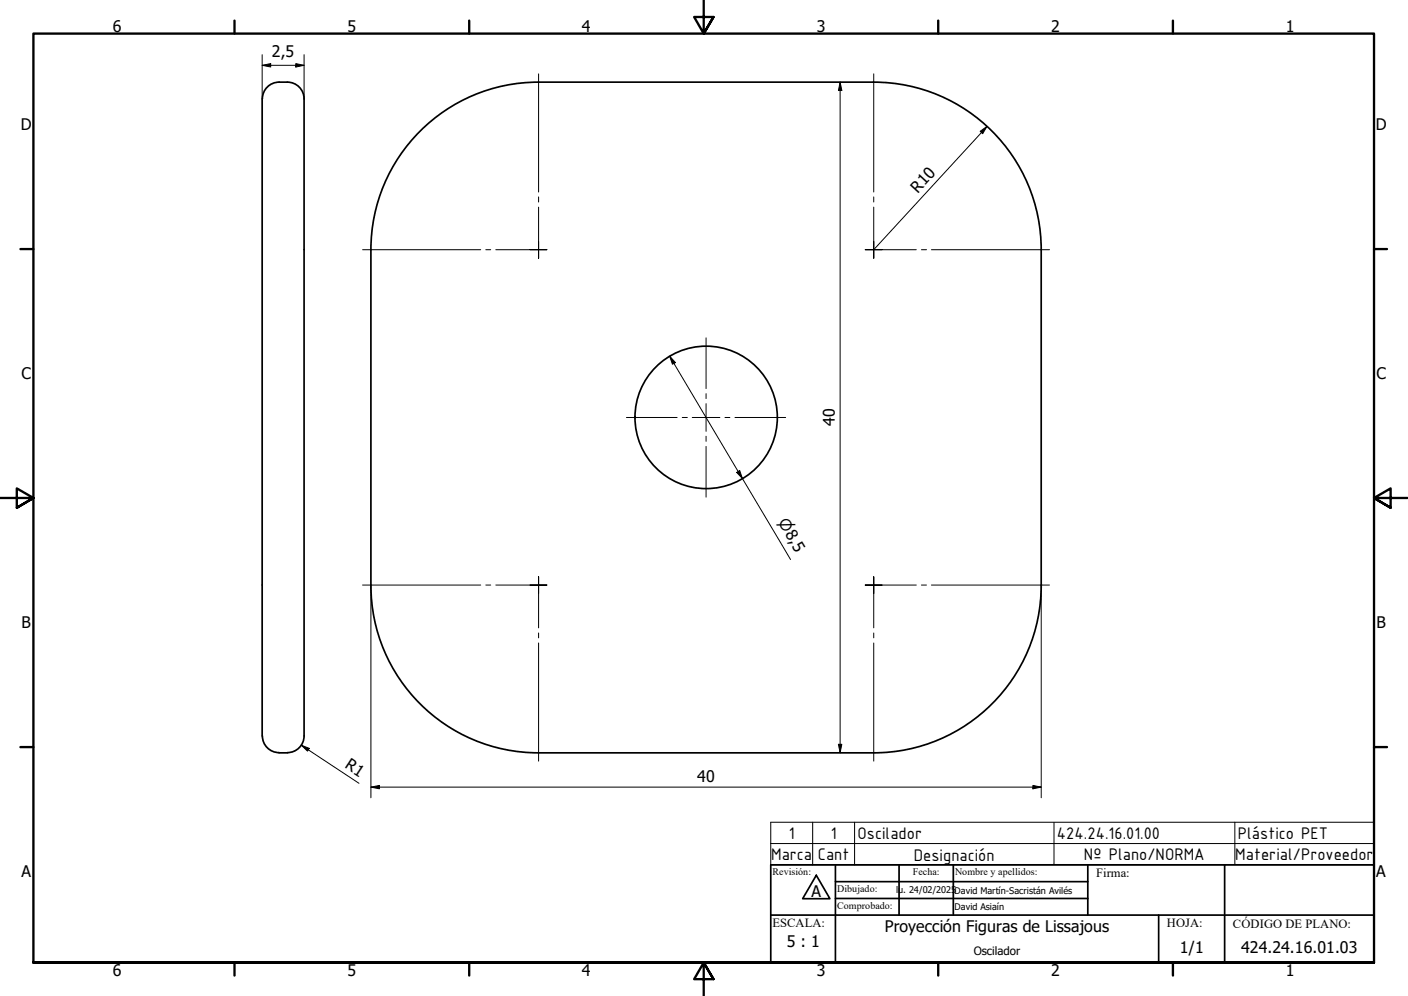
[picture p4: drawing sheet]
<svg xmlns="http://www.w3.org/2000/svg" width="420mm" height="297mm" viewBox="0 0 420 297" stroke-linecap="round" stroke-linejoin="round" font-family="sans-serif">
<!-- layer: Visible (ISO) -->
<g fill="none" stroke="#000" stroke-width=".51">
<path d="M78.2 29.5v190M78.3 29.5a5 5 0 0 1 5-5 7.2 7.2 0 0 1 5.7 1.2 5 5 0 0 1 1.7 3.8M90.7 29.5v190a5 5 0 0 1-4.9 5M110.7 74.5a50 50 0 0 1 50-50h100a50 50 0 0 1 50 50M110.7 74.5v100a50 50 0 0 0 50 50h100M310.7 74.5v100a50 50 0 0 1-50 50M78.3 219.5a5 5 0 0 0 5 5M83.2 224.5h2.6"/>
<circle cx="210.7" cy="124.5" r="21.2"/>
</g>
<path d="M230 251.6h180v-6.4h-180v12.7h180v-6.3M242.5 245.2v12.7M255 245.2v12.7M314.5 245.2v12.7M368.5 245.2v12.7" fill="none" stroke="#000" stroke-width=".3"/>
<!-- layer: Borde (ISO) -->
<g fill="none" stroke="#000" stroke-width=".7">
<path d="M70 6.1v3.9M140 6.1v3.9M210 0v10l-2.9-4.9h5.8l-2.9 4.9 2.9-4.9M280 6.1v3.9M350 6.1v3.9M6.1 74.3h3.9M410 74.3h3.9M0 148.5h10l-5-2.8v5.7l5-2.9-5 2.9M420 148.5h-10l5-2.8v5.7l-5-2.9 5 2.9M6.1 222.8h3.9M410 222.8h3.9M10 287.1v-277.1h400v277.1h-400h400"/>
<path d="M70 287.1v3.8M140 287.1v3.8M212.9 292l-2.9-4.9 2.9 4.9h-5.8l2.9-4.9v9.9M280 287.1v3.8M350 287.1v3.8"/>
</g>
<path d="M230 257.9h180v29.2h-180zM249.3 257.9v29.2M268.3 257.9v15M284.5 257.9v15M324.6 257.9v15M365.4 257.9v29.2M410 250.4v.5M230 272.9h180M243.6 261l4 7h-8.1zM249.3 262.9h75.3M249.3 268h75.3M345.8 272.9v14.2" fill="none" stroke="#000" stroke-width=".51"/>
<!-- layer: Cota (ISO) -->
<g fill="none" stroke="#000" stroke-width=".3">
<path d="M78.2 19.5l2.6-.5v1zM78.2 19.5h12.5M78.2 16.3v13.2M88.3 19l2.4 .5-2.4 .5zM90.7 16.3v13.2M250.7 24.5l.5 2.5h-1zM250.7 24.5v200M292.5 39.2l2-1.5-1.3 2.2zM294.5 37.7l-33.8 36.8M199.8 106.2l1.7 1.9-.8 .5zM199.8 106.2l36.1 60.7M219.8 140.9l.9-.6 .9 2.4z"/>
<path d="M110.7 174.6v63.3M310.7 174.6v63.3M89.9 222.2l2.4 1-.5 .8zM89.9 222.2l17.2 11.4M110.7 234.7l2.5-.5v1.1zM110.7 234.7h200M250.2 222h1l-.5 2.5zM308.2 234.2l2.5 .5-2.5 .6z"/>
</g>
<path d="M78.2 19.5l2.6-.5v1zM88.3 19l2.4 .5-2.4 .5zM250.7 24.5l.5 2.5h-1zM292.5 39.2l2-1.5-1.3 2.2zM199.8 106.2l1.7 1.9-.8 .5zM219.8 140.9l.9-.6 .9 2.4zM89.9 222.2l2.4 1-.5 .8zM110.7 234.7l2.5-.5v1.1zM250.2 222h1l-.5 2.5zM308.2 234.2l2.5 .5-2.5 .6z" fill="#000"/>
<!-- layer: Marca de centro (ISO) -->
<g fill="none" stroke="#000" stroke-width=".3">
<path d="M160.7 22v35.3M260.7 22v35.3M160.7 58.7v1.5M260.7 58.7v1.5M108.2 74.5h35.2M145 74.5h1.4M148 74.5h12.7h-2.5M160.7 61.8v12.7v-2.5M160.7 77v-2.5v2.5M163.2 74.5h-2.5h2.5M258.2 74.5h2.5h-2.5M260.7 61.8v12.7v-2.5"/>
<path d="M260.7 77v-2.5v2.5M263.2 74.5h-2.5h12.7M275 74.5h1.5M277.9 74.5h35.3M210.7 100.8v15.1M210.7 117.4v1.5M186.9 124.5h15.2M203.6 124.5h1.5M206.6 124.5h8.2M210.7 120.4v8.2M210.7 130.1v1.5M210.7 133.1v15.2"/>
<path d="M216.3 124.5h1.5M219.3 124.5h15.1M108.2 174.5h35.2M145 174.5h1.4M148 174.5h12.7h-2.5M160.7 172v2.5v-2.5M160.7 177v-2.5v12.7M163.2 174.5h-2.5h2.5M258.2 174.5h2.5h-2.5M260.7 172v2.5v-2.5M260.7 177v-2.5v12.7M263.2 174.5h-2.5h12.7"/>
<path d="M275 174.5h1.5M277.9 174.5h35.3M160.7 188.8v1.4M160.7 191.8v35.2M260.7 188.8v1.4M260.7 191.8v35.2"/>
</g>
<g font-size="5.4">
<text x="235.4" y="250.2">1</text>
<text x="247.9" y="250.2">1</text>
<text x="255.9" y="250.2">Oscilador</text>
<text x="315.4" y="250.2">424.24.16.01.00</text>
<text x="369.4" y="250.3">Plástico PET</text>
<text x="230.1" y="256.5">Marca</text>
<text x="244" y="256.5">Cant</text>
<text x="272.7" y="256.7">Designación</text>
<text x="323.5" y="256.5">Nº Plano/NORMA</text>
<text x="368.6" y="256.5">Material/Proveedor</text>
</g>
<g font-size="4.8">
<text x="33.7" y="9.6">6</text>
<text x="103.7" y="9.6">5</text>
<text x="173.7" y="9.6">4</text>
<text x="243.7" y="9.6">3</text>
<text x="313.7" y="9.6">2</text>
<text x="383.7" y="9.6">1</text>
<text x="81.2" y="17.1">2,5</text>
<text x="6.2" y="38.9">D</text>
<text x="410.5" y="38.9">D</text>
<text x="273.9" y="57.8" transform="rotate(-47 273.9 57.8)">R10</text>
<text x="6.4" y="113.1">C</text>
<text x="410.7" y="113.1">C</text>
<text x="249.1" y="127.1" transform="rotate(-90 249.1 127.1)">40</text>
<text x="6.4" y="187.4">B</text>
<text x="410.7" y="187.4">B</text>
<text x="102.7" y="228.8" transform="rotate(33 102.7 228.8)">R1</text>
<text x="208.1" y="233.2">40</text>
<text x="6.4" y="261.7">A</text>
<text x="410.7" y="261.7">A</text>
<text x="242.1" y="267.4">A</text>
<text x="264" y="277.9">Proyección Figuras de Lissajous</text>
<text x="234.8" y="282.4">5 : 1</text>
<text x="352.1" y="284.3">1/1</text>
<text x="370.4" y="284.3">424.24.16.01.03</text>
<text x="33.7" y="290.9">6</text>
<text x="103.7" y="290.9">5</text>
<text x="173.7" y="290.9">4</text>
<text x="243.7" y="290.9">3</text>
<text x="313.7" y="290.9">2</text>
<text x="383.7" y="290.9">1</text>
</g>
<text font-size="4.6" x="232.2" y="155.8" transform="rotate(59 232.2 155.8)">⌀8,5</text>
<g font-size="3.7">
<text x="327.1" y="261.5">Firma:</text>
<text x="230.5" y="276.5">ESCALA:</text>
<text x="348.2" y="276.5">HOJA:</text>
<text x="367.9" y="276.8">CÓDIGO DE PLANO:</text>
</g>
<text font-size="3.4" x="290.6" y="284.8">Oscilador</text>
<g font-size="3">
<text x="230.5" y="261">Revisión:</text>
<text x="272.4" y="261">Fecha:</text>
<text x="285" y="261">Nombre y apellidos:</text>
<text x="249.8" y="266.1">Dibujado:</text>
<text x="249.8" y="271">Comprobado:</text>
</g>
<g font-size="2.7">
<text x="267.4" y="266.2">lu. 24/02/2025David Martín-Sacristán Avilés</text>
<text x="284.9" y="271.5">David Asiaín</text>
</g>
</svg>
